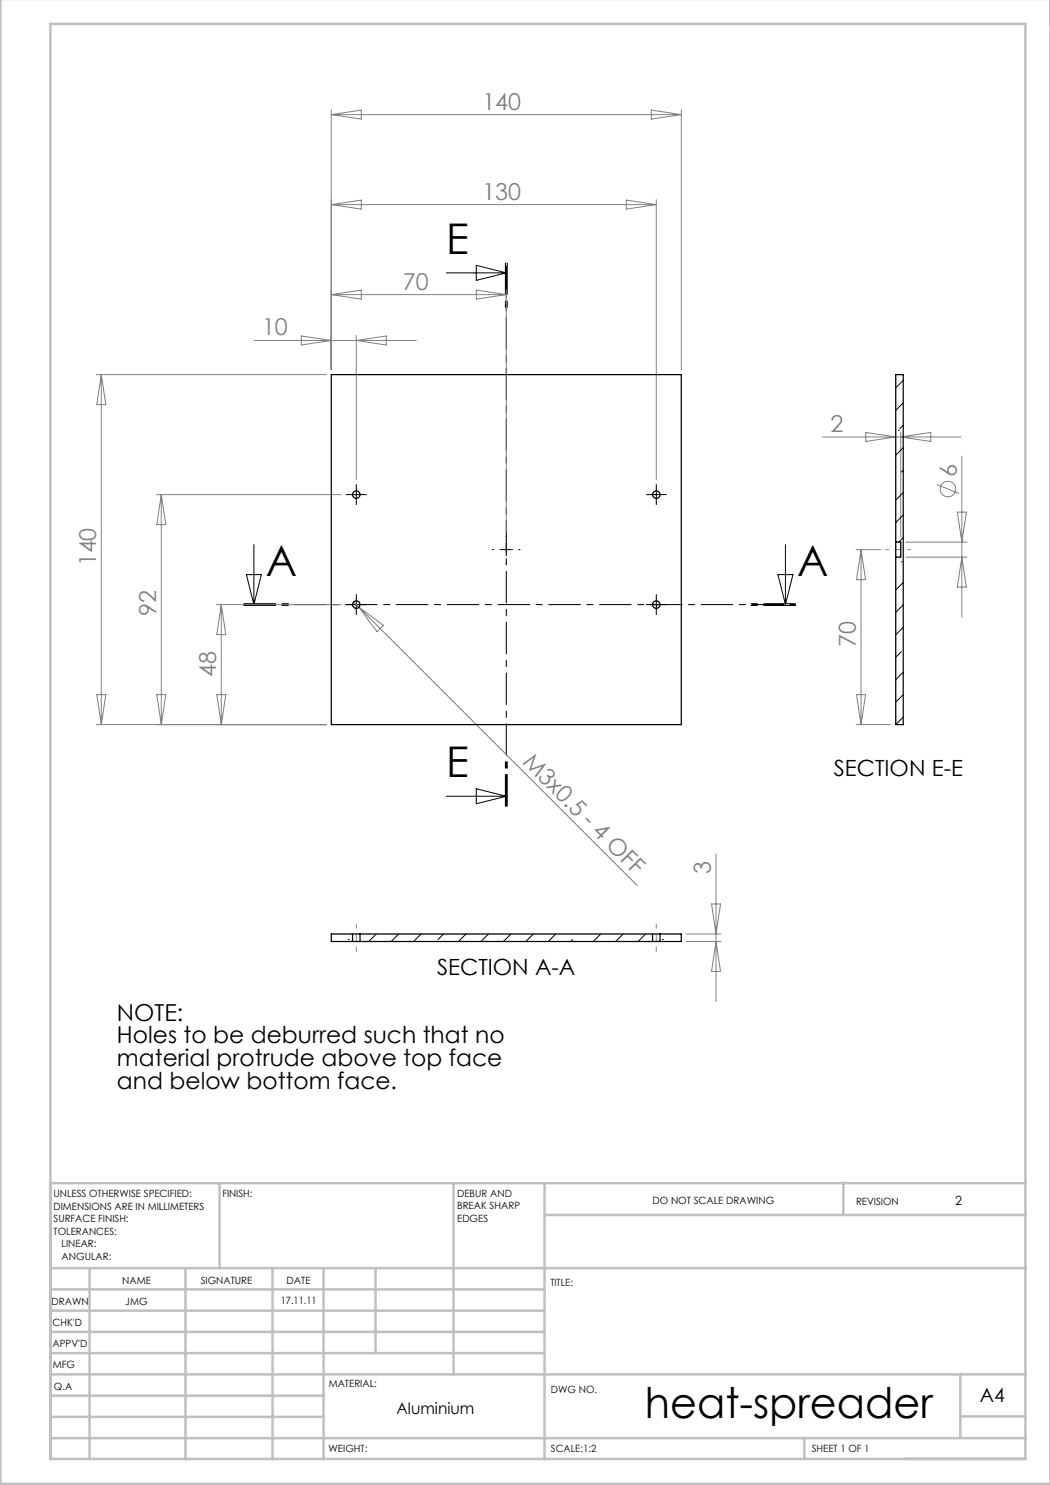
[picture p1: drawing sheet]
<svg xmlns="http://www.w3.org/2000/svg" width="210mm" height="297mm" viewBox="0 0 210 297" stroke-linecap="round" stroke-linejoin="round" font-family="sans-serif">
<g fill="none" stroke="#808080" stroke-width=".2">
<path d="M66.3 21.9v52M66.3 22.9h70M66.3 22.9l6-.9v1.8zM130.3 22l6 .9-6 .9zM131.3 39.9v56M136.3 21.9v52M66.3 40.9l6-.9v1.8zM66.3 58.9l6-.9v1.8zM66.3 58.9h35M66.3 40.9h65M95.3 58l6 .9-6 .9zM101.3 57.9v48.3"/>
<path d="M125.3 40l6 .9-6 .9zM19.3 74.9h46M20.3 74.9v70M20.3 74.9l.9 6h-1.8zM50.8 68.1h32.5M60.3 67.2l6 .9-6 .9zM71.3 67.1v28.8M71.3 68.1l6-.9v1.8zM31.3 98.9h37M32.3 98.9v46M32.3 98.9l.9 6h-1.8zM164.5 87.4h27.6"/>
<path d="M173.1 86.5l6 .9-6 .9zM180.1 86.4v21M180.1 87.4l6-.9v1.8zM187.4 96.9l4.4 1.8M192.4 91.2v32.2M171.2 109.9h4.9M172.2 109.9v35M172.2 109.9l.9 6h-1.8zM181.1 111.4h12.3M181.1 108.4h12.3M191.5 102.4h1.8l-.9 6zM192.4 111.4l.9 6h-1.8z"/>
<path d="M19.4 138.9h1.8l-.9 6zM31.4 138.9h1.8l-.9 6zM43.3 120.9h25M43.4 138.9h1.8l-.9 6zM44.3 120.9v24M44.3 120.9l.9 6h-1.8zM70.7 120.4l1.1 1.1M71.8 121.5l55.6 55.6M71.8 121.5l4.9 3.6-1.3 1.2zM171.3 138.9h1.8l-.9 6zM19.3 144.9h46M171.2 144.9h6.9"/>
<path d="M143.2 170.8v29.5M137.3 188.3h6.9M137.3 186.8h6.9M142.3 180.8h1.8l-.9 6zM143.2 188.3l.9 6h-1.8z"/>
<circle cx="189.6" cy="97.8" r="1.56"/>
</g>
<g fill="none" stroke="#000" stroke-width=".2" stroke-dasharray="15.2 1.3 1.3 1.3">
<path d="M70 98.9h-.7M71.3 97.7v-.8M72.5 98.9h.8M130 98.9h-.7M131.3 97.7v-.8M132.5 98.9h.8M71.3 119.7v-.8M71.3 100.2v.7M98.8 109.9h-.3M101.3 107.4v-.2M101.3 112.4v.3M103.8 109.9h.2"/>
<path d="M131.3 119.7v-.8M131.3 100.2v.7M70 120.9h-.7M71.3 122.2v.7M72.5 120.9h.8M130 120.9h-.7M131.3 122.2v.7M132.5 120.9h.8"/>
</g>
<path d="M101.1 52.6v10M101.4 52.6v10M48.8 120.9h110.3M48.8 121.1h10M48.8 120.7h10M159.1 121.1h-10M159.1 120.7h-10M101.1 161.3v-10M101.3 161.3v-108.7M101.4 161.3v-10" fill="none" stroke="#000" stroke-width=".2" stroke-dasharray="6.3 1.3 1.3 1.3"/>
<g fill="none" stroke="#000" stroke-width=".2">
<path d="M89.3 54.6h12M95.3 53.1l6 1.5-6 1.5zM180.6 76.1l-1.5 1.5M70 98.9h2.5M71.3 97.7v2.5M130 98.9h2.5M131.3 97.7v2.5M179.6 86.1h.1M180.6 80.6l-1.5 1.5M180.6 89.5l-1.5 1.5M180.6 98.5l-1.5 1.5M180.6 94l-.3 .4"/>
<path d="M180.6 85.1l-.6 .6M49.3 114.9h3l-1.5 6zM50.8 108.9v12M71.3 119.7v2.5M100 109.9h2.5M101.3 108.7v2.5M131.3 119.7v2.5M155.6 114.9h3l-1.5 6zM157.1 108.9v12M180.3 112.4h.1M180.6 107.5l-.9 .9M180.6 116.5l-1.5 1.5"/>
<path d="M180.6 103l-1.5 1.5M70 120.9h2.5M130 120.9h2.5M180.3 130.3l-1.2 1.2M180.6 125.5l-1.5 1.5M180.6 134.4l-1.5 1.5M180.6 121l-1.5 1.5M180.6 138.9l-1.5 1.5M89.3 159.3h12M95.3 157.8l6 1.5-6 1.5zM180.6 143.4l-1.5 1.5M69.6 187.9h.1"/>
<path d="M75.2 186.8l-1.5 1.5M79.7 186.8l-1.5 1.5M84.2 186.8l-1.5 1.5M88.7 186.8l-1.1 1.1M93.2 186.8l-1.5 1.5M97.7 186.8l-1.5 1.5M102.2 186.8l-1.5 1.5M106.7 186.8l-1.5 1.5M111.2 186.8l-1.5 1.5M114.5 187.9l-.4 .4M120.1 186.8l-1.5 1.5M124.6 186.8l-1.5 1.5"/>
<path d="M129.1 186.8l-1.5 1.5M132.5 187.9h.1"/>
</g>
<path d="M71.3 190.3v-5.5M131.3 184.8v5.5" fill="none" stroke="#808080" stroke-width=".2" stroke-dasharray="15.2 1.3 1.3 1.3" stroke-dashoffset="14.4"/>
<path d="M182.1 109.9h-5" fill="none" stroke="#808080" stroke-width=".2" stroke-dasharray="15.2 1.3 1.3 1.3" stroke-dashoffset="14.6"/>
<g fill="none" stroke="#c0c0c0" stroke-width=".5">
<path d="M.1 -.1v296.9h210M10.1 236.6h195M43.9 236.6v17M90.7 236.6v38.3M108.9 236.6v55.3M168.7 236.5v6.4M10.1 257.9h98.8M10.1 253.6h195M17.9 253.6v38.3M37.1 253.6v38.3M54.5 253.6v38.3M64.7 253.6v38.3"/>
<path d="M75.1 253.6v17M108.9 243h96.2M10.1 270.6h98.8M10.1 266.4h98.8M10.1 262.1h98.8M10.1 279.1h54.6M10.1 274.9h195M192.1 274.8v12.7M10.1 291.8h195v-287h-195v287.1M10.1 283.4h54.6M10.1 287.6h195M160.9 287.5v4.3"/>
<path d="M192.1 283.3h13"/>
</g>
<g fill="none" stroke="#000" stroke-width=".25">
<path d="M66.3 74.9h70v70h-70zM179.1 108.4v3M179.1 108.4v-33.5h1.5v70h-1.5v-33.5M179.1 108.4h1v3h-1M70.5 188.3h1.5M70.5 186.8h1.5M70.5 186.8h-4.2v1.5h4.2M70.5 186.8v1.5M72 188.3h58.5M72 186.8h58.5M72 186.8v1.5M130.5 188.3h1.5"/>
<path d="M130.5 186.8h1.5M130.5 186.8v1.5M132 186.8h4.3v1.5h-4.3M132 186.8v1.5"/>
<circle cx="71.3" cy="98.9" r=".75"/>
<circle cx="131.3" cy="98.9" r=".75"/>
<circle cx="71.3" cy="120.9" r=".75"/>
<circle cx="131.3" cy="120.9" r=".75"/>
</g>
<g font-size="8.5">
<text x="89.3" y="50.8">E</text>
<text x="53.1" y="115.2">A</text>
<text x="159.5" y="115.2">A</text>
<text x="89.3" y="155.4">E</text>
<text x="129" y="283.5">heat-spreader</text>
</g>
<g font-size="4.7" fill="#808080">
<text x="96.5" y="21.9">140</text>
<text x="96.5" y="39.9">130</text>
<text x="80.6" y="57.9">70</text>
<text x="52.4" y="67.1">10</text>
<text x="166.1" y="86.4">2</text>
<text x="191.4" y="95.3" transform="rotate(-90 191.4 95.3)">6</text>
<text x="19.2" y="113.3" transform="rotate(-90 19.2 113.3)">140</text>
<text x="31.2" y="123.1" transform="rotate(-90 31.2 123.1)">92</text>
<text x="171.2" y="129.5" transform="rotate(-90 171.2 129.5)">70</text>
<text x="43.2" y="135.4" transform="rotate(-90 43.2 135.4)">48</text>
<text x="104.4" y="152.6" transform="rotate(45 104.4 152.6)">M3x0.5 - 4 OFF</text>
<text x="142.2" y="174.9" transform="rotate(-90 142.2 174.9)">3</text>
</g>
<g font-size="4.7">
<text x="23.4" y="204.2">NOTE:</text>
<text x="23.4" y="208.7">Holes to be deburred such that no</text>
<text x="23.4" y="213.2">material protrude above top face</text>
<text x="23.4" y="217.8">and below bottom face.</text>
</g>
<g font-size="4.5">
<text x="166.8" y="155.2">SECTION E-E</text>
<text x="87.4" y="195">SECTION A-A</text>
</g>
<text font-size="3.9" x="196" y="280.4">A4</text>
<text font-size="3.2" x="79.3" y="282.8">Aluminium</text>
<text font-size="2.5" x="191.1" y="240.9">2</text>
<g font-size="2">
<text x="10.7" y="239.5">UNLESS OTHERWISE SPECIFIED:</text>
<text x="44.5" y="239.5">FINISH:</text>
<text x="91.4" y="239.4">DEBUR AND</text>
<text x="10.7" y="242">DIMENSIONS ARE IN MILLIMETERS</text>
<text x="10.7" y="244.5">SURFACE FINISH:</text>
<text x="91.4" y="241.9">BREAK SHARP</text>
<text x="91.4" y="244.4">EDGES</text>
<text x="130.5" y="240.8">DO NOT SCALE DRAWING</text>
<text x="171.2" y="241">REVISION</text>
<text x="10.7" y="247">TOLERANCES:</text>
<text x="12.3" y="249.5">LINEAR:</text>
<text x="12.3" y="252">ANGULAR:</text>
<text x="24.4" y="256.9">NAME</text>
<text x="40.1" y="256.8">SIGNATURE</text>
<text x="57.3" y="256.8">DATE</text>
<text x="110.1" y="257.1">TITLE:</text>
<text x="10.3" y="260.9">DRAWN</text>
<text x="25.1" y="261">JMG</text>
<text x="56.2" y="260.8">17.11.11</text>
<text x="10.5" y="269.3">APPV'D</text>
<text x="10.5" y="265.2">CHK'D</text>
<text x="10.6" y="273.6">MFG</text>
<text x="10.8" y="278">Q.A</text>
<text x="65.8" y="277.4">MATERIAL:</text>
<text x="110.2" y="278.5">DWG NO.</text>
<text x="65.7" y="290.4">WEIGHT:</text>
<text x="110.2" y="290.5">SCALE:1:2</text>
<text x="162.4" y="290.4">SHEET 1 OF 1</text>
</g>
</svg>
